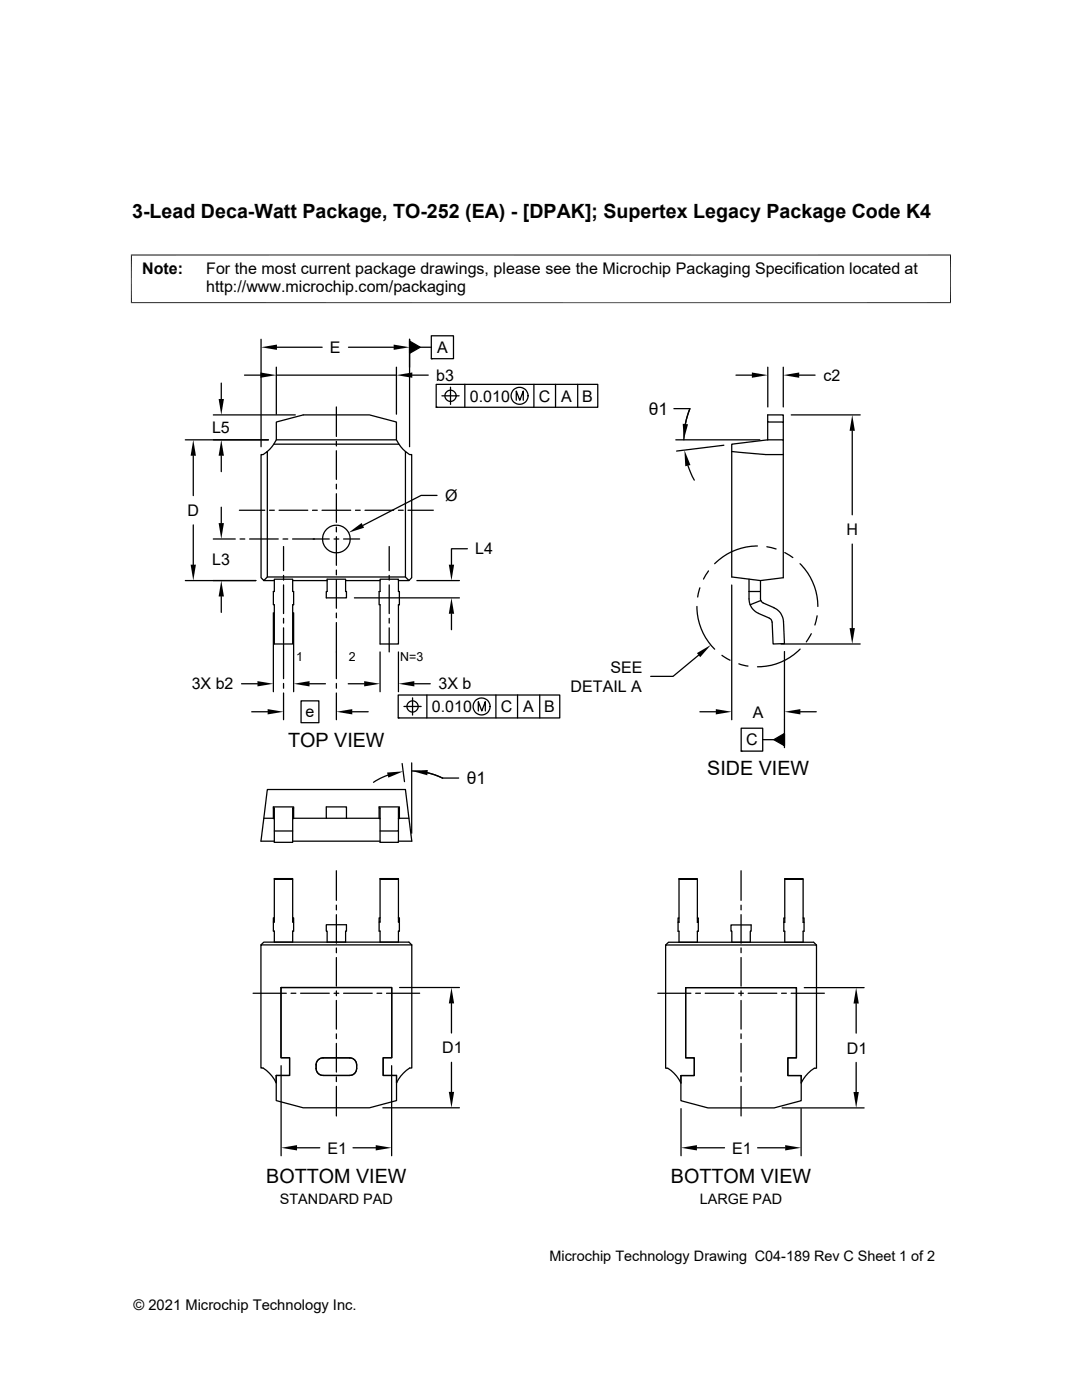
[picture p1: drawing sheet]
<svg xmlns="http://www.w3.org/2000/svg" width="216mm" height="279mm" viewBox="0 0 216 279" stroke-linecap="round" stroke-linejoin="round" font-family="sans-serif">
<g fill="none" stroke="#000" stroke-width=".25">
<path d="M44.2 76.5v3.1M48.8 74.9h3.2M52.1 67.7v21.5M55.1 73.3v9.4M55.1 74.9h24M55.3 69.3h9M69.5 69.3h9M79.1 73.3v9.4M81.7 68.1l2.1 1.2-2.1 1.2zM81.7 67.7v21.5M82.3 74.9h3.1M83.8 69.3h2.3"/>
<path d="M86.1 67h4.4v4.6h-4.4zM86.1 71.6h.1M87 76.7h32.3v4.6h-32.3zM88.2 79h3.4M89.9 77.3v3.4M92.8 76.7v4.6M103 79.9v-1.9l.7 1.9 .7-1.9v1.9M106.5 76.7v4.6M110.8 76.7v4.6M115.3 76.7v4.6M146.9 74.9h3.1M153.2 73.3v7.9"/>
<path d="M156.3 73.3v7.9M159.5 74.9h3.1M37 87.8h16.6M38.6 91v7.9M42.6 82.8h16.3M44.2 91v3.1M52.1 90.7h.4l.8-.6v25l-.7 .8-.5-.6zM54.6 88.6h25M55.1 87.8h24M67.1 81.2v5.9M67.1 88.1v.9M67.1 90v5.7"/>
<path d="M67.1 96.6v1M67.1 98.5v5.7M79.1 87.8a7.2 7.2 0 0 0 1.8 2.3M79.1 87.8v-3.6l-5.4-1.4h-13.2l-5.4 1.4v3.6a7.2 7.2 0 0 1-1.8 2.3M80.9 90.1l.8 .6h.4v24.6l-.5 .6-.7-.8zM87 81.3h.1M87.2 98.9h-3.2l-11.6 6M134.5 81.6h3.1l-.8 3M134.9 87.8h16.7M137.3 92.9l1.2 2.9M137.7 81.6a16.2 16.2 0 0 0-1.2 6.2M144.4 88.9l-9.4 1.1"/>
<path d="M146 90.1l6.8 .6h3.5M153.2 84.2v3.6M153.2 87.8h3.1v27.5l-4.6 .6-5.7-.8v-25M153.2 87.8l-7.2 .8v1.5M156.3 84.2v-1.4h-3.1v1.4h3.1v3.6M157.9 82.8h13.7M170.1 86v16.7M37 115.9h14.1M38.6 104.8v7.9M42.6 107.6h4.3M44.2 101.2v3.2M44.2 119v3.2"/>
<path d="M47.8 101.8h5M47.9 107.6h1M49.8 107.6h5.7M52.6 115.9h2.1M53.3 115.1h27.6M53.8 101.8h.9M54.7 115.6h3.7v2.4h.2v2.7h-.2v7.8h-3.7v-7.8h-.2zM55.7 101.8h5.7M56.5 107.6h.9M56.6 109.1v4.8M56.6 114.8v1M56.6 116.7v5.7"/>
<path d="M58.4 107.6h7.3M58.4 115.9h6.9M62.4 101.8h.9M64.3 101.8h5.7M65.3 115.6h3.7v2.4h.1v1.3h-4v-1.3h.2zM66.7 107.6h.9M67.1 105.2v1M67.1 107.1v5.7M67.1 113.8v.9M67.1 115.7v5.7M68.6 107.6h3.2M69 115.9h6.8"/>
<path d="M70.7 119.3h21M70.9 101.8h1M72.8 101.8h5.7M75.8 115.6h3.7v2.4h.2v2.7h-.2v7.8h-3.7v-7.8h-.2zM77.7 109.1v4.8M77.7 114.8v1M77.7 116.7v5.7M79.5 101.8h1M79.5 115.9h2.1M81.4 101.8h5.1M83.2 115.9h8.5M93.3 109.5h-3.2v3.2"/>
<path d="M139.7 117.3l-.5 1.8M141.4 113.9l-1 1.7M146 116.8v26.8M149.5 115.6v3.9l.2 1.2M149.5 118h2.2l.1 1.8M151.1 109a12.1 12.1 0 0 0-8.5 3.5M151.7 115.9v2.1M151.8 119.8l.5 .5 2.2 1M151.8 119.8l-2.1 .9M153 109.1l1.9 .5M156.6 110.3l1.6 1M159.6 112.5a12.1 12.1 0 0 1 3.6 8.5"/>
<path d="M170.1 108.6v16.7M48.2 136.5h3.2M54.5 122.3v15.7M56.6 123.4v1M56.6 125.3v10.1M56.6 136.4v1M56.6 138.3v5.3M58.6 122.3v15.7M60.1 139.9h3.5v4.3h-3.5zM61.8 136.5h3.1M67.1 122.3v1M67.1 124.2v11.2"/>
<path d="M67.1 136.4v1M67.1 138.3v5.3M69.5 136.5h3.2M75.8 130.1v7.9M77.7 123.4v1M77.7 125.3v4.8M79.5 138.7h32.2v4.6h-32.2zM79.5 130.1v7.9M82.3 139.3v3.4M82.7 136.5h3.2M85.2 138.7v4.6M90.1 122.5v3.2"/>
<path d="M99 138.7v4.6M103.3 138.7v4.6M107.7 138.7v4.6M139.1 121a12 12 0 0 0 3.5 8.6M139.4 130.7l-5.1 4.3h-4.5M144.1 130.8l1.6 1M147.4 132.5l1.8 .4M149.7 120.7a3.1 3.1 0 0 0 1.7 1.7l2.1 1M153.5 123.4l.4 .3 .2 .5M154.4 121.3a3.1 3.1 0 0 1 1.9 2.8l.2 4.3-2.2 .1-.2-4.3M155.9 128.5h15.7M156.5 130v19.2"/>
<path d="M159.7 129.5a11.9 11.9 0 0 1-8.5 3.6M161.9 126.5l-1 1.6M163 122.9l-.4 1.8M50.2 142h3.2M70.3 142h3.2M77.4 154.7l-1.5 .6-1.4 .8M79.5 143.3h.1M80.2 152.4l.5 3.6M80.6 141h3.4M82.1 152.3v14M82.1 153.9a13.8 13.8 0 0 1 6.2 1.4h3.2M85.3 154.2l3 1.1"/>
<path d="M95.4 141.9v-1.9l.7 1.9 .7-1.9v1.9M139.7 142h3.1M147.9 145.3h4.3v4.6h-4.3zM147.9 149.9h.1M152.2 147.6h2.2M154.4 147.6l2.1-1.2v2.4zM159.7 142h3.2M52.6 163.3h1.9M54.5 161.2v-.2h4.1v.2M54.7 175.5h3.7v-.2h-3.7v8.7h-.2v-.8h.2M54.7 167.9h-2.6l1.2-10.3h27.6l1.3 10.3h-2.7M54.7 163.4h-.2v-2.2h.2v6.9h3.7v-2.3"/>
<path d="M58.4 175.5v8.5h.2v-.8h-.2M58.4 167.9h17.4M58.4 163.4h.2v-2.2h-.2v4.6h-3.7M58.6 163.3h6.5M65.1 161h4v2.3h-4zM67.1 173.8v5.9M69.1 163.3h6.5M75.6 161.2v-.2h4.1v.2M75.8 163.4h-.2v-2.2h.2v6.9h3.7v-2.3M75.8 175.5h3.7v-.2h-3.7v8.7h-.2v-.8h.2M79.5 163.4h.2v-2.2h-.2v4.6h-3.7M79.5 175.5v8.5h.2v-.8h-.2"/>
<path d="M79.7 163.3h1.9M135.5 175.5h3.6v-.1h-3.6v8.7h-.2v-.9h.2M139.1 175.5v8.6h.2v-.9h-.2M147.9 173.8v5.9M156.6 175.5h3.7v-.1h-3.7v8.7h-.2v-.9h.2M160.3 175.5v8.6h.1v-.9h-.1M50.5 198.2h6.6M52.1 188.6l.5-.6h29l.6 .6M52.1 188.6h30.1v24.5h-.5a7.3 7.3 0 0 0-2.6 3v-1.5h-2.6v-3.5h1.7v-14h-22.1v14h1.7v3.5h-2.7v1.5a7.2 7.2 0 0 0-2.6-3h-.4zM54.5 184v1.8h.2v2.2h3.7v-2.2h.2v-1.8M56.1 197.1h22.1v14h-1.7v3.5h2.6v5l-5.4 1.5h-13.2l-5.4-1.5v-5h2.7v-3.5h-1.7zM58.1 198.2h.9"/>
<path d="M60 198.2h5.7M65.1 184.6h4v1.2h-.1v2.2h-3.7v-2.2h-.2zM66.7 198.2h.9M67.1 180.6v1M67.1 182.5v5.7M67.1 189.2v.9M67.1 191.1v5.7M67.1 197.8v.9M67.1 199.7v5.7M68.6 198.2h5.7M75.2 198.2h1M75.6 184v1.8h.2v2.2h3.7v-2.2h.2v-1.8"/>
<path d="M77.1 198.2h6.6M79.7 197.1h12M131.3 198.2h6.6M132.8 188.6l.6-.6h28.9l.6 .6M132.8 188.6h30.1v24.6h-.4a7.1 7.1 0 0 0-2.6 2.9v-1.4h-2.7v-3.6h1.7v-14h-22.1v14h1.7v3.6h-2.6v1.4a7.1 7.1 0 0 0-2.7-2.9h-.4zM135.3 184.1v1.7h.2v2.2h3.6v-2.2h.2v-1.7M136.8 197.1h22.1v14h-1.7v3.6h2.7v5l-5.4 1.4h-13.2l-5.4-1.4v-5h2.6v-3.6h-1.7zM138.8 198.2h1M140.7 198.2h5.7M145.9 184.6h4v1.2h-.2v2.2h-3.7v-2.2h-.1zM147.4 198.2h.9M147.9 180.6v1"/>
<path d="M147.9 182.5v5.7M147.9 189.2v.9M147.9 191.1v5.7M147.9 197.8v.9M147.9 199.7v5.7M149.3 198.2h5.7M156 198.2h.9M156.4 184.1v1.7h.2v2.2h3.7v-2.2h.1v-1.7M157.9 198.2h6.6M160.5 197.1h11.9M56.1 212.7v18M63.5 211.5l.3-.2 .7-.2h5.3a1.37 1.37 0 0 1 1.4 1.4v.7a1.37 1.37 0 0 1-1.4 1.4h-5.3a1.37 1.37 0 0 1-1.4-1.4v-1.1z"/>
<path d="M67.1 206.3v1M67.1 208.2v5.8M67.1 214.9v1M67.1 216.8v5.9M78.1 212.7v18M90.1 200.3v5.9M90.1 212v5.9M147.9 206.3v1M147.9 208.2v5.8M147.9 214.9v1M147.9 216.8v5.9M170.8 200.3v5.9"/>
<path d="M170.8 212v5.9M59.3 229.1h4.5M70.4 229.1h4.6M76.4 221.1h15.3M135.9 221.3v9.4M139.1 229.1h5.5M151.2 229.1h5.5M156.1 221.1h16.3M159.9 221.3v9.4"/>
<circle cx="89.9" cy="79" r="1.12"/>
<circle cx="103.7" cy="79" r="1.69"/>
<circle cx="67.1" cy="107.6" r="2.76"/>
<circle cx="82.3" cy="141" r="1.12"/>
<circle cx="96.1" cy="141" r="1.69"/>
</g>
<g fill="#000">
<path d="M43.6 79.6h1.1l-.5 3.2zM52 74.3l3.1 .6-3.1 .5zM52.1 69.3l3.2-.5v1zM78.5 68.8l3.2 .5-3.2 .5zM81.7 68.1l2.1 1.2-2.1 1.2zM79.1 74.9l3.2-.6v1.1zM150 74.3l3.2 .6-3.2 .5zM156.3 74.9l3.2-.6v1.1zM38.6 87.8l.5 3.2h-1.1zM44.2 87.8l.5 3.2h-1.1zM136.6 89.8l1.2 3-1.1 .2zM136.2 84.6l1.1 .1-.9 3.1z"/>
<path d="M170.1 82.8l.5 3.2h-1.1zM38 112.7h1.1l-.5 3.2zM43.6 104.4h1.1l-.5 3.2zM44.2 115.9l.5 3.1h-1.1zM69.6 106.3l2.6-1.9 .4 .9zM89.6 112.7h1l-.5 3.2zM51.4 135.9l3.1 .6-3.1 .5zM58.6 136.5l3.2-.6v1.1zM72.7 135.9l3.1 .6-3.1 .5zM79.5 136.5l3.2-.6v1.1zM90.1 119.3l.5 3.2h-1zM139.1 130.3l2.7-1.6-2.1 2.4z"/>
<path d="M169.5 125.3h1.1l-.5 3.2zM53.4 141.5l3.2 .5-3.2 .6zM67.1 142l3.2-.5v1.1zM77.2 154.2l3.3-.3-3 1.3zM82.1 153.8l3.3-.1-.1 1zM142.8 141.5l3.2 .5-3.2 .6zM154.4 147.6l2.1-1.2v2.4zM156.5 142l3.2-.5v1.1zM89.6 217.9h1l-.5 3.2zM90.1 197.1l.5 3.2h-1zM170.8 197.1l.6 3.2h-1.1zM170.3 217.9h1.1l-.6 3.2z"/>
<path d="M56.1 229.1l3.2-.6v1.1zM75 228.5l3.1 .6-3.1 .5zM135.9 229.1l3.2-.6v1.1zM156.7 228.5l3.2 .6-3.2 .5z"/>
</g>
<path d="M26.1 50.9h163.7M26.2 50.8v9.7M189.7 50.8v9.7M26.1 60.4h163.7" fill="none" stroke="#000" stroke-width=".2"/>
<g font-size="3.9">
<text x="26.4" y="43.5">3-Lead Deca-Watt Package, TO-252 (EA) - [DPAK]; Supertex Legacy Package Code K4</text>
<text x="57.5" y="149.1">TOP VIEW</text>
<text x="141.1" y="154.6">SIDE VIEW</text>
<text x="53.1" y="236.1">BOTTOM VIEW</text>
<text x="133.9" y="236.1">BOTTOM VIEW</text>
</g>
<g font-size="3.5">
<text x="129.5" y="82.8">θ1</text>
<text x="93.1" y="156.5">θ1</text>
</g>
<g font-size="3.2">
<text x="28.4" y="54.7">Note:</text>
<text x="41.1" y="58.3">http://www.microchip.com/packaging</text>
<text x="41.1" y="54.7">For the most current package drawings, please see the Microchip Packaging Specification located at</text>
<text x="65.8" y="70.4">E</text>
<text x="87.2" y="70.4">A</text>
<text x="87" y="76">b3</text>
<text x="164.3" y="76">c2</text>
<text x="93.8" y="80.1">0.010</text>
<text x="107.5" y="80.1">C</text>
<text x="112" y="80.1">A</text>
<text x="116.2" y="80.1">B</text>
<text x="42.3" y="86.4">L5</text>
<text x="88.8" y="100">Ø</text>
<text x="37.4" y="103">D</text>
<text x="168.9" y="106.8">H</text>
<text x="42.3" y="112.8">L3</text>
<text x="94.8" y="110.7">L4</text>
<text x="38.2" y="137.6">3X b2</text>
<text x="87.5" y="137.6">3X b</text>
<text x="121.8" y="134.2">SEE</text>
<text x="61" y="143.2">e</text>
<text x="86.2" y="142.1">0.010</text>
<text x="99.9" y="142.1">C</text>
<text x="104.4" y="142.1">A</text>
<text x="108.6" y="142.1">B</text>
<text x="113.9" y="138">DETAIL A</text>
<text x="150.2" y="143.2">A</text>
<text x="148.9" y="148.8">C</text>
<text x="88.2" y="210.2">D1</text>
<text x="169" y="210.2">D1</text>
<text x="65.3" y="230.2">E1</text>
<text x="146.1" y="230.2">E1</text>
</g>
<g font-size="2.9">
<text x="55.9" y="240.2">STANDARD PAD</text>
<text x="139.6" y="240.2">LARGE PAD</text>
<text x="109.6" y="251.7">Microchip Technology Drawing C04-189 Rev C Sheet 1 of 2</text>
<text x="26.6" y="261.3">© 2021 Microchip Technology Inc.</text>
</g>
<g font-size="2.5">
<text x="59.1" y="131.9">1</text>
<text x="69.6" y="131.9">2</text>
<text x="79.8" y="131.9">N=3</text>
</g>
</svg>
